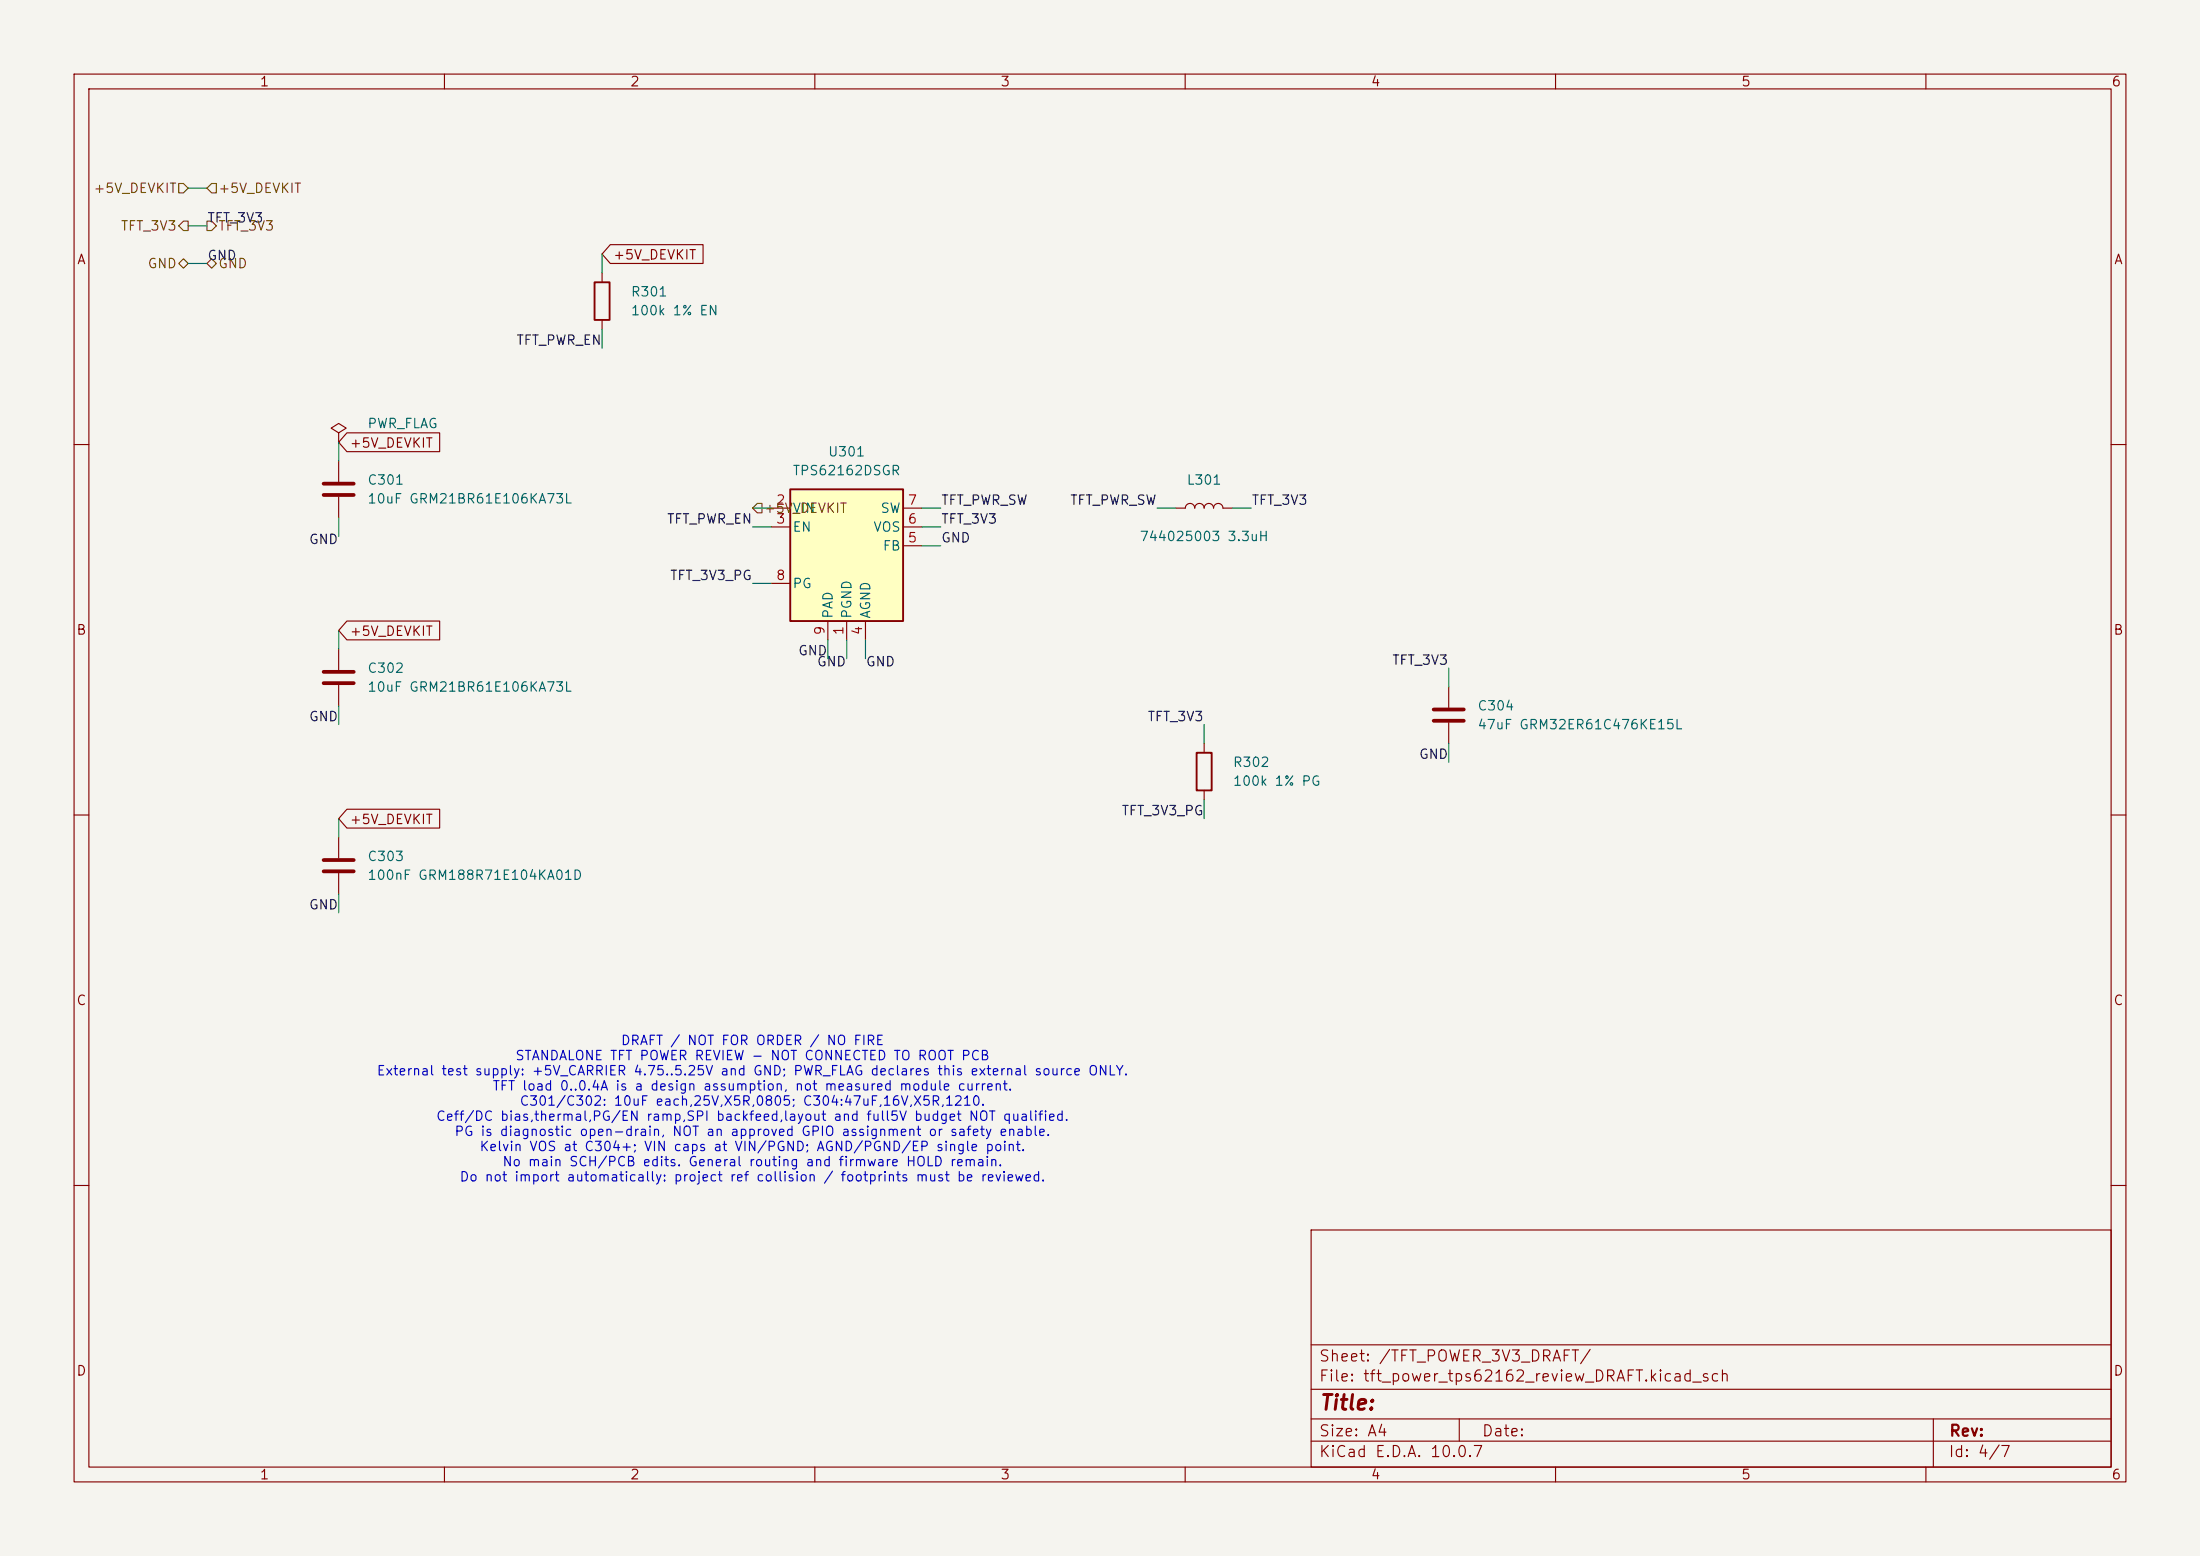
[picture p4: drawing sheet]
<svg xmlns="http://www.w3.org/2000/svg" width="297mm" height="210mm" viewBox="0 0 297 210" stroke-linecap="round" stroke-linejoin="round" font-family="sans-serif">
<path d="M0 0h297v210h-297z" fill="#f5f4ef" stroke="#f5f4ef" stroke-width=".14"/>
<g fill="none" stroke="#840000" stroke-width=".15">
<path d="M10 10h277v190h-277zM12 12h273v186h-273zM60 10v2M110 10v2M160 10v2M210 10v2M260 10v2M81.3 36.8v1.3M81.3 43.2v1.3M10 60h2M45.7 62.2v2.8M45.7 67.1v2.8"/>
<path d="M285 60h2M45.7 87.6v2.8M45.7 92.5v2.8M195.6 92.7v2.8M195.6 97.5v2.8M10 110h2M162.6 100.3v1.3M162.6 106.7v1.3M285 110h2M10 160h2M177 166h108v32h-108zM285 160h2"/>
<path d="M60 198v2M110 198v2M160 198v2M177 194.5h108M177 191.5h108M177 187.5h108M177 181.5h108M197 191.5v3M210 198v2M260 198v2M261 191.5v6.5"/>
</g>
<path d="M80.3 38.1h2v5.1h-2zM161.5 101.6h2.1v5.1h-2.1z" fill="none" stroke="#840000" stroke-width=".25"/>
<path d="M43.7 65.3h4.1M43.7 66.8h4.1M43.7 90.7h4.1M43.7 92.2h4.1M193.5 95.8h4.1M193.5 97.3h4.1" fill="none" stroke="#840000" stroke-width=".51"/>
<path d="M106.7 66h15.2v17.8h-15.2z" fill="#ffffc2"/>
<path d="M106.7 66h15.2v17.8h-15.2z" fill="none" stroke="#840000" stroke-width=".25"/>
<g fill="none" stroke="#840000" stroke-width=".15">
<path d="M82.4 33h12.5v2.6h-12.5l-1.1-1.3zM45.7 58.4l1-.6-1-.6-1 .6 1 .6v1.3M45.7 59.7h.1M46.8 58.4h12.6v2.6h-12.6l-1.1-1.3zM104.1 68.6h2.6M104.1 71.1h2.6M104.1 78.7h2.6M121.9 68.6h2.6M121.9 71.1h2.6M121.9 73.7h2.6M158.7 68.6h1.3a.64 .64 0 0 1 .7-.7 .64 .64 0 0 1 .6 .7 .64 .64 0 0 1 .6-.7 .64 .64 0 0 1 .7 .7 .64 .64 0 0 1 .6-.7 .64 .64 0 0 1 .6 .7 .64 .64 0 0 1 .7-.7 .64 .64 0 0 1 .6 .7h1.3M46.8 83.8h12.6v2.6h-12.6l-1.1-1.3z"/>
<path d="M111.8 83.8v2.6M114.3 83.8v2.6M116.8 83.8v2.6M45.7 113v2.8M45.7 117.9v2.8M46.8 109.2h12.6v2.6h-12.6l-1.1-1.3z"/>
</g>
<path d="M43.7 116.1h4.1M43.7 117.6h4.1" fill="none" stroke="#840000" stroke-width=".51"/>
<path d="M24.1 24.8h.7l.6 .6-.6 .6h-.7zM24.1 35.6l.7-.7 .6 .7-.6 .6zM24.8 29.8h.6v1.3h-.6l-.7-.6zM27.9 35.6l.7-.7 .6 .7-.6 .6zM27.9 29.8h.7l.6 .7-.6 .6h-.7zM27.9 25.4l.7-.6h.6v1.2h-.6zM102.2 67.9h.7v1.3h-.7l-.6-.6z" fill="none" stroke="#725600" stroke-width=".15"/>
<g fill="none" stroke="#009600" stroke-width=".15">
<path d="M25.4 25.4h2.5M25.4 30.5h2.5M25.4 35.6h2.5M81.3 34.3v2.5M45.7 59.7v2.5M81.3 44.5v2.5M45.7 69.9v2.5M101.6 71.1h2.5M101.6 68.6h2.5M101.6 78.7h2.5M124.5 71.1h2.5M124.5 68.6h2.5"/>
<path d="M124.5 73.7h2.5M156.2 68.6h2.5M166.4 68.6h2.5M45.7 85.1v2.5M45.7 95.3v2.5M111.8 86.4v2.5M114.3 86.4v2.5M116.8 86.4v2.5M162.6 97.8v2.5M195.6 90.2v2.5M45.7 110.5v2.5M162.6 108v2.5"/>
<path d="M195.6 100.3v2.6M45.7 120.7v2.5"/>
</g>
<text font-size="2" fill="#840000" x="178" y="190.8">Title:</text>
<g font-size="1.5" fill="#840000">
<text x="178" y="184.1">Sheet: /TFT_POWER_3V3_DRAFT/</text>
<text x="178" y="186.8">File: tft_power_tps62162_review_DRAFT.kicad_sch</text>
<text x="178" y="197">KiCad E.D.A. 10.0.7</text>
<text x="178" y="194.2">Size: A4</text>
<text x="200" y="194.2">Date:</text>
<text x="263" y="197">Id: 4/7</text>
<text x="263" y="194.2">Rev:</text>
</g>
<g font-size="1.3" fill="#840000">
<text x="35" y="12">1</text>
<text x="85" y="12">2</text>
<text x="135" y="12">3</text>
<text x="185" y="12">4</text>
<text x="235" y="12">5</text>
<text x="285" y="12">6</text>
<text x="10.3" y="36">A</text>
<text x="82.7" y="35.3">+5V_DEVKIT</text>
<text x="285.3" y="36">A</text>
<text x="47.1" y="60.7">+5V_DEVKIT</text>
<text x="10.2" y="86">B</text>
<text x="47.1" y="86.1">+5V_DEVKIT</text>
<text x="285.2" y="86">B</text>
<text x="47.1" y="111.5">+5V_DEVKIT</text>
<text x="10.2" y="136">C</text>
<text x="285.2" y="136">C</text>
<text x="10.2" y="186">D</text>
<text x="285.2" y="186">D</text>
<text x="35" y="200">1</text>
<text x="85" y="200">2</text>
<text x="135" y="200">3</text>
<text x="185" y="200">4</text>
<text x="235" y="200">5</text>
<text x="285" y="200">6</text>
</g>
<g font-size="1.3" fill="#725600">
<text x="12.5" y="26.4">+5V_DEVKIT</text>
<text x="29.4" y="26.4">+5V_DEVKIT</text>
<text x="16.2" y="31.4">TFT_3V3</text>
<text x="29.4" y="31.4">TFT_3V3</text>
<text x="19.8" y="36.5">GND</text>
<text x="29.4" y="36.5">GND</text>
<text x="103" y="69.5">+5V_DEVKIT</text>
</g>
<g font-size="1.3" fill="#0f0f0f">
<text x="27.9" y="35.4">GND</text>
<text x="27.9" y="30.4">TFT_3V3</text>
<text x="69.6" y="46.9">TFT_PWR_EN</text>
<text x="89.9" y="71">TFT_PWR_EN</text>
<text x="127" y="71">TFT_3V3</text>
<text x="127" y="68.5">TFT_PWR_SW</text>
<text x="144.4" y="68.5">TFT_PWR_SW</text>
<text x="168.9" y="68.5">TFT_3V3</text>
<text x="41.6" y="73.7">GND</text>
<text x="127" y="73.5">GND</text>
<text x="90.4" y="78.6">TFT_3V3_PG</text>
<text x="107.7" y="88.8">GND</text>
<text x="110.2" y="90.3">GND</text>
<text x="116.8" y="90.3">GND</text>
<text x="187.9" y="90">TFT_3V3</text>
<text x="41.6" y="97.7">GND</text>
<text x="154.8" y="97.7">TFT_3V3</text>
<text x="191.5" y="102.7">GND</text>
<text x="151.3" y="110.4">TFT_3V3_PG</text>
<text x="41.6" y="123.1">GND</text>
</g>
<g font-size="1.3" fill="#006464">
<text x="85.1" y="40.3">R301</text>
<text x="85.1" y="42.9">100k 1% EN</text>
<text x="49.5" y="58.1">PWR_FLAG</text>
<text x="49.5" y="65.7">C301</text>
<text x="106.9" y="64.5">TPS62162DSGR</text>
<text x="111.7" y="61.9">U301</text>
<text x="160.1" y="65.7">L301</text>
<text x="49.5" y="68.3">10uF GRM21BR61E106KA73L</text>
<text x="106.9" y="69.5">VIN</text>
<text x="118.8" y="69.5">SW</text>
<text x="106.9" y="72.1">EN</text>
<text x="117.8" y="72.1">VOS</text>
<text x="119.1" y="74.6">FB</text>
<text x="153.8" y="73.4">744025003 3.3uH</text>
<text x="106.9" y="79.7">PG</text>
<text x="112.7" y="83.6" transform="rotate(-90 112.7 83.6)">PAD</text>
<text x="115.3" y="83.6" transform="rotate(-90 115.3 83.6)">PGND</text>
<text x="117.8" y="83.6" transform="rotate(-90 117.8 83.6)">AGND</text>
<text x="49.5" y="91.1">C302</text>
<text x="49.5" y="93.7">10uF GRM21BR61E106KA73L</text>
<text x="199.4" y="96.2">C304</text>
<text x="199.4" y="98.8">47uF GRM32ER61C476KE15L</text>
<text x="166.4" y="103.8">R302</text>
<text x="166.4" y="106.4">100k 1% PG</text>
<text x="49.5" y="116.5">C303</text>
<text x="49.5" y="119.1">100nF GRM188R71E104KA01D</text>
</g>
<g font-size="1.3" fill="#a90000">
<text x="104.7" y="68.4">2</text>
<text x="104.7" y="71">3</text>
<text x="122.5" y="71">6</text>
<text x="122.5" y="68.4">7</text>
<text x="122.5" y="73.5">5</text>
<text x="104.7" y="78.6">8</text>
<text x="111.6" y="85.8" transform="rotate(-90 111.6 85.8)">9</text>
<text x="114.2" y="85.8" transform="rotate(-90 114.2 85.8)">1</text>
<text x="116.7" y="85.8" transform="rotate(-90 116.7 85.8)">4</text>
</g>
<g font-size="1.3" fill="#0000c2">
<text x="69.5" y="143.4">STANDALONE TFT POWER REVIEW - NOT CONNECTED TO ROOT PCB</text>
<text x="83.7" y="141.4">DRAFT / NOT FOR ORDER / NO FIRE</text>
<text x="50.8" y="145.5">External test supply: +5V_CARRIER 4.75..5.25V and GND; PWR_FLAG declares this external source ONLY.</text>
<text x="66.4" y="147.5">TFT load 0..0.4A is a design assumption, not measured module current.</text>
<text x="70.1" y="149.6">C301/C302: 10uF each,25V,X5R,0805; C304:47uF,16V,X5R,1210.</text>
<text x="58.8" y="151.6">Ceff/DC bias,thermal,PG/EN ramp,SPI backfeed,layout and full5V budget NOT qualified.</text>
<text x="61.3" y="153.6">PG is diagnostic open-drain, NOT an approved GPIO assignment or safety enable.</text>
<text x="64.6" y="155.7">Kelvin VOS at C304+; VIN caps at VIN/PGND; AGND/PGND/EP single point.</text>
<text x="62" y="159.8">Do not import automatically: project ref collision / footprints must be reviewed.</text>
<text x="67.7" y="157.7">No main SCH/PCB edits. General routing and firmware HOLD remain.</text>
</g>
</svg>
